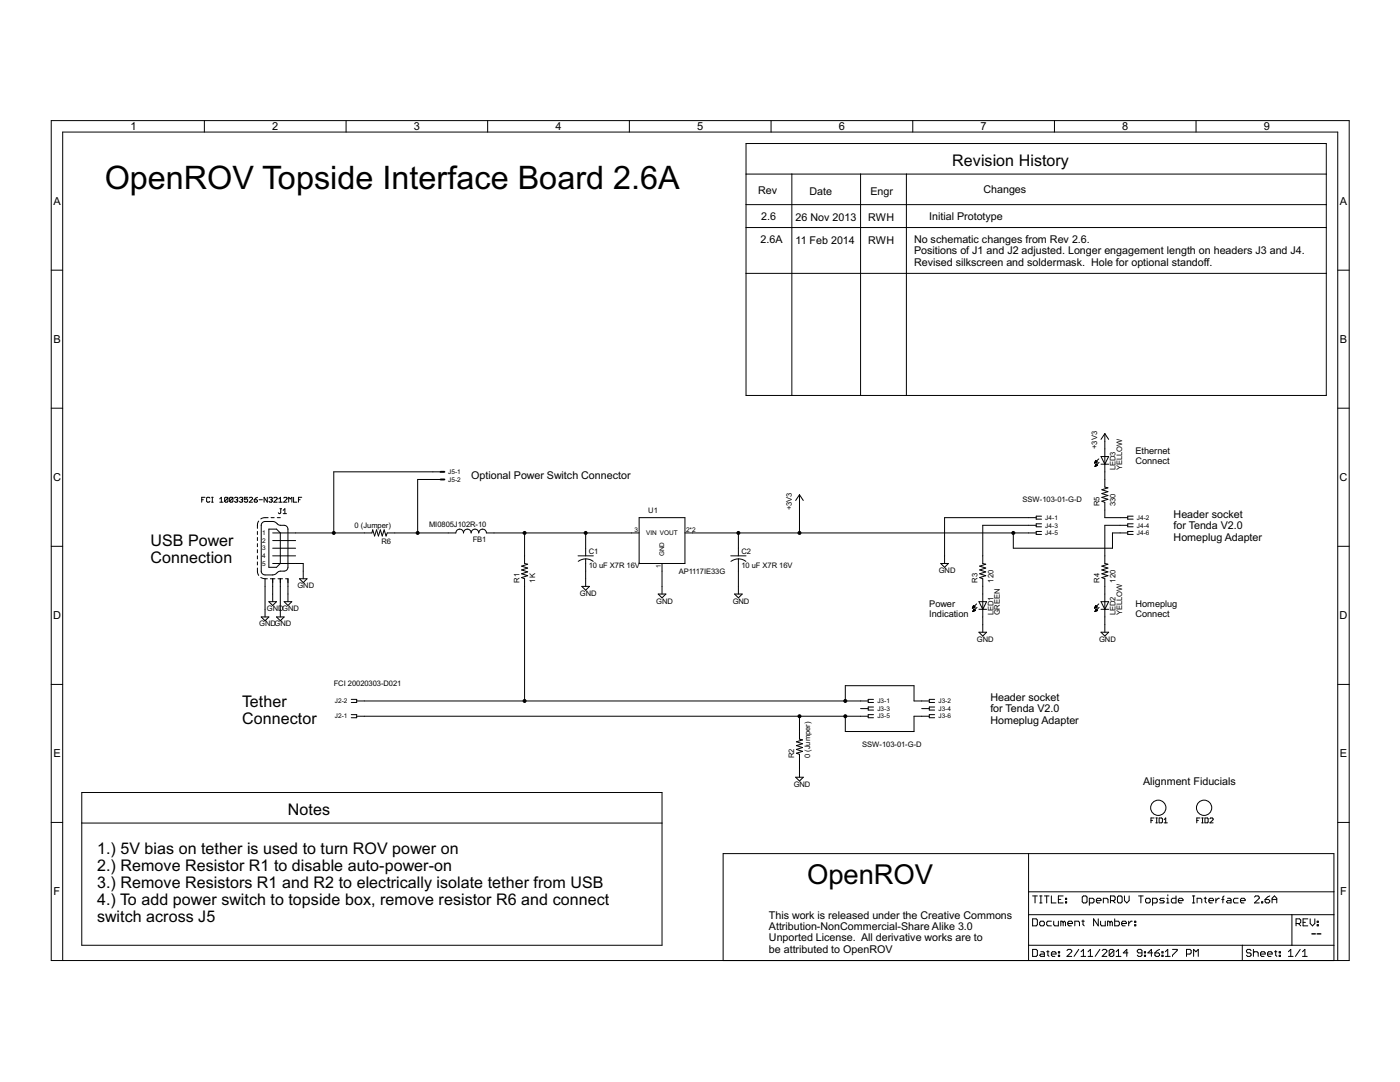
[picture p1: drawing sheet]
<?xml version="1.0" encoding="utf-8"?>
<!DOCTYPE eagle SYSTEM "eagle.dtd">
<eagle version="6.4">
<drawing>
<settings>
<setting alwaysvectorfont="no"/>
<setting verticaltext="up"/>
</settings>
<grid distance="0.1" unitdist="inch" unit="inch" style="lines" multiple="1" display="no" altdistance="0.01" altunitdist="inch" altunit="inch"/>
<schematic xreflabel="%F%N/%S.%C%R" xrefpart="/%S.%C%R">
<libraries>
<library name="OpenROV General Library">
<symbols>
<symbol name="FRAME_B_L">
<frame x1="0" y1="0" x2="431.8" y2="279.4" columns="9" rows="6" layer="94" border-bottom="no"/>
</symbol>
<symbol name="DOCFIELD">
<wire x1="0" y1="0" x2="71.12" y2="0" width="0.1016" layer="94"/>
<wire x1="101.6" y1="15.24" x2="87.63" y2="15.24" width="0.1016" layer="94"/>
<wire x1="0" y1="0" x2="0" y2="5.08" width="0.1016" layer="94"/>
<wire x1="0" y1="5.08" x2="71.12" y2="5.08" width="0.1016" layer="94"/>
<wire x1="0" y1="5.08" x2="0" y2="15.24" width="0.1016" layer="94"/>
<wire x1="101.6" y1="15.24" x2="101.6" y2="5.08" width="0.1016" layer="94"/>
<wire x1="71.12" y1="5.08" x2="71.12" y2="0" width="0.1016" layer="94"/>
<wire x1="71.12" y1="5.08" x2="87.63" y2="5.08" width="0.1016" layer="94"/>
<wire x1="71.12" y1="0" x2="101.6" y2="0" width="0.1016" layer="94"/>
<wire x1="87.63" y1="15.24" x2="87.63" y2="5.08" width="0.1016" layer="94"/>
<wire x1="87.63" y1="15.24" x2="0" y2="15.24" width="0.1016" layer="94"/>
<wire x1="87.63" y1="5.08" x2="101.6" y2="5.08" width="0.1016" layer="94"/>
<wire x1="101.6" y1="5.08" x2="101.6" y2="0" width="0.1016" layer="94"/>
<wire x1="0" y1="15.24" x2="0" y2="22.86" width="0.1016" layer="94"/>
<wire x1="101.6" y1="35.56" x2="0" y2="35.56" width="0.1016" layer="94"/>
<wire x1="101.6" y1="35.56" x2="101.6" y2="22.86" width="0.1016" layer="94"/>
<wire x1="0" y1="22.86" x2="101.6" y2="22.86" width="0.1016" layer="94"/>
<wire x1="0" y1="22.86" x2="0" y2="35.56" width="0.1016" layer="94"/>
<wire x1="101.6" y1="22.86" x2="101.6" y2="15.24" width="0.1016" layer="94"/>
<text x="1.27" y="1.27" size="2.54" layer="94" font="vector">Date:</text>
<text x="12.7" y="1.27" size="2.54" layer="94" font="vector">&gt;LAST_DATE_TIME</text>
<text x="72.39" y="1.27" size="2.54" layer="94" font="vector">Sheet:</text>
<text x="86.36" y="1.27" size="2.54" layer="94" font="vector">&gt;SHEET</text>
<text x="88.9" y="11.43" size="2.54" layer="94" font="vector">REV:</text>
<text x="1.27" y="19.05" size="2.54" layer="94" font="vector">TITLE:</text>
<text x="1.27" y="11.43" size="2.54" layer="94" font="vector">Document Number:</text>
<text x="17.78" y="19.05" size="2.54" layer="94" font="vector">&gt;DRAWING_NAME</text>
<wire x1="0" y1="35.56" x2="-101.6" y2="35.56" width="0.1016" layer="94"/>
<wire x1="0" y1="0" x2="-101.6" y2="0" width="0.1016" layer="94"/>
<wire x1="-101.6" y1="35.56" x2="-101.6" y2="0" width="0.1016" layer="94"/>
<text x="-86.36" y="2.54" size="2.54" layer="94">This work is released under the Creative Commons
Attribution-NonCommercial-Share Alike 3.0
Unported License.  All derivative works are to
be attributed to OpenROV</text>
<text x="-73.66" y="25.4" size="6.4516" layer="94">OpenROV</text>
</symbol>
</symbols>
<devicesets>
<deviceset name="FRAME_B_L" prefix="FRAME" uservalue="yes">
<gates>
<gate name="G$1" symbol="FRAME_B_L" x="0" y="0" addlevel="always"/>
<gate name="G$2" symbol="DOCFIELD" x="325.12" y="0" addlevel="always"/>
</gates>
<devices>
<device name="">
<technologies>
<technology name=""/>
</technologies>
</device>
</devices>
</deviceset>
</devicesets>
</library>
<library name="OpenROV Topside Interface">
<symbols>
<symbol name="FPINV">
<wire x1="-1.778" y1="0.508" x2="0" y2="0.508" width="0.254" layer="94"/>
<wire x1="0" y1="0.508" x2="0" y2="-0.508" width="0.254" layer="94"/>
<wire x1="0" y1="-0.508" x2="-1.778" y2="-0.508" width="0.254" layer="94"/>
<text x="-2.54" y="2.54" size="1.778" layer="96">&gt;VALUE</text>
<text x="-3.048" y="0.762" size="1.524" layer="95" rot="R180">&gt;NAME</text>
<pin name="1" x="2.54" y="0" visible="off" length="short" direction="pas" rot="R180"/>
</symbol>
<symbol name="FPIN">
<wire x1="-1.778" y1="0.508" x2="0" y2="0.508" width="0.254" layer="94"/>
<wire x1="0" y1="0.508" x2="0" y2="-0.508" width="0.254" layer="94"/>
<wire x1="0" y1="-0.508" x2="-1.778" y2="-0.508" width="0.254" layer="94"/>
<text x="-3.048" y="0.762" size="1.524" layer="95" rot="R180">&gt;NAME</text>
<pin name="1" x="2.54" y="0" visible="off" length="short" direction="pas" rot="R180"/>
</symbol>
<symbol name="AP1117">
<wire x1="-7.62" y1="7.62" x2="7.62" y2="7.62" width="0.254" layer="94"/>
<wire x1="7.62" y1="7.62" x2="7.62" y2="-7.62" width="0.254" layer="94"/>
<wire x1="7.62" y1="-7.62" x2="-7.62" y2="-7.62" width="0.254" layer="94"/>
<wire x1="-7.62" y1="-7.62" x2="-7.62" y2="7.62" width="0.254" layer="94"/>
<pin name="VIN" x="-10.16" y="2.54" length="short" direction="in"/>
<pin name="VOUT" x="10.16" y="2.54" length="short" rot="R180"/>
<pin name="GND" x="0" y="-10.16" length="short" direction="pwr" rot="R90"/>
<text x="-4.572" y="9.144" size="1.778" layer="95">&gt;NAME</text>
<text x="5.588" y="-11.176" size="1.778" layer="96">&gt;VALUE</text>
</symbol>
<symbol name="MINI-USB-5_WITH_SHIELD">
<wire x1="-5.08" y1="6.35" x2="-5.08" y2="-6.35" width="0.254" layer="94"/>
<wire x1="-5.08" y1="-6.35" x2="-3.81" y2="-7.62" width="0.254" layer="94" curve="90"/>
<wire x1="-3.81" y1="-7.62" x2="-2.54" y2="-7.62" width="0.254" layer="94"/>
<wire x1="-2.54" y1="-7.62" x2="-1.524" y2="-8.128" width="0.254" layer="94" curve="-53.130102"/>
<wire x1="-1.524" y1="-8.128" x2="0" y2="-8.89" width="0.254" layer="94" curve="53.130102"/>
<wire x1="0" y1="-8.89" x2="2.54" y2="-8.89" width="0.254" layer="94"/>
<wire x1="2.54" y1="-8.89" x2="3.81" y2="-7.62" width="0.254" layer="94" curve="90"/>
<wire x1="3.81" y1="-7.62" x2="3.81" y2="7.62" width="0.254" layer="94"/>
<wire x1="-5.08" y1="6.35" x2="-3.81" y2="7.62" width="0.254" layer="94" curve="-90"/>
<wire x1="-3.81" y1="7.62" x2="-2.54" y2="7.62" width="0.254" layer="94"/>
<wire x1="-2.54" y1="7.62" x2="-1.524" y2="8.128" width="0.254" layer="94" curve="53.130102"/>
<wire x1="-1.524" y1="8.128" x2="0" y2="8.89" width="0.254" layer="94" curve="-53.130102"/>
<wire x1="0" y1="8.89" x2="2.54" y2="8.89" width="0.254" layer="94"/>
<wire x1="2.54" y1="8.89" x2="3.81" y2="7.62" width="0.254" layer="94" curve="-90"/>
<wire x1="-2.54" y1="5.08" x2="-2.54" y2="-5.08" width="0.254" layer="94"/>
<wire x1="-2.54" y1="-5.08" x2="-1.27" y2="-6.35" width="0.254" layer="94"/>
<wire x1="-1.27" y1="-6.35" x2="1.27" y2="-6.35" width="0.254" layer="94"/>
<wire x1="1.27" y1="-6.35" x2="1.27" y2="6.35" width="0.254" layer="94"/>
<wire x1="1.27" y1="6.35" x2="-1.27" y2="6.35" width="0.254" layer="94"/>
<wire x1="-1.27" y1="6.35" x2="-2.54" y2="5.08" width="0.254" layer="94"/>
<text x="-5.08" y="11.43" size="1.778" layer="95" font="vector">&gt;NAME</text>
<text x="7.62" y="-7.62" size="1.778" layer="96" font="vector" rot="R90">&gt;VALUE</text>
<pin name="1" x="-7.62" y="5.08" visible="pin" direction="pas"/>
<pin name="2" x="-7.62" y="2.54" visible="pin" direction="pas"/>
<pin name="3" x="-7.62" y="0" visible="pin" direction="pas"/>
<pin name="4" x="-7.62" y="-2.54" visible="pin" direction="pas"/>
<pin name="5" x="-7.62" y="-5.08" visible="pin" direction="pas"/>
<wire x1="-5.08" y1="-10.16" x2="-2.54" y2="-10.16" width="0.254" layer="94" style="shortdash"/>
<wire x1="-2.54" y1="-10.16" x2="0" y2="-10.16" width="0.254" layer="94" style="shortdash"/>
<wire x1="0" y1="-10.16" x2="2.54" y2="-10.16" width="0.254" layer="94" style="shortdash"/>
<wire x1="-5.08" y1="-11.43" x2="-5.08" y2="-10.16" width="0.1524" layer="94"/>
<wire x1="-2.54" y1="-11.43" x2="-2.54" y2="-10.16" width="0.1524" layer="94"/>
<wire x1="0" y1="-11.43" x2="0" y2="-10.16" width="0.1524" layer="94"/>
<wire x1="2.54" y1="-10.16" x2="5.08" y2="-7.62" width="0.254" layer="94" style="shortdash" curve="90"/>
<wire x1="5.08" y1="-7.62" x2="5.08" y2="7.62" width="0.254" layer="94" style="shortdash"/>
<wire x1="5.08" y1="7.62" x2="2.54" y2="10.16" width="0.254" layer="94" style="shortdash" curve="90"/>
<wire x1="2.54" y1="10.16" x2="-2.54" y2="10.16" width="0.254" layer="94" style="shortdash"/>
<pin name="S1" x="-5.08" y="-12.7" visible="off" length="short" direction="pas" rot="R90"/>
<pin name="S2" x="-2.54" y="-12.7" visible="off" length="short" direction="pas" rot="R90"/>
<pin name="S3" x="0" y="-12.7" visible="off" length="short" direction="pas" rot="R90"/>
<pin name="S4" x="2.54" y="-12.7" visible="off" length="short" direction="pas" rot="R90"/>
</symbol>
</symbols>
<devicesets>
<deviceset name="FCI_TERMINAL_BLOCK_2PL" prefix="J" uservalue="yes">
<gates>
<gate name="-1" symbol="FPINV" x="0" y="5.08" addlevel="always"/>
<gate name="-2" symbol="FPIN" x="0" y="-5.08" addlevel="always"/>
</gates>
<devices>
<device name="" package="FCI_09-381_2PL">
<connects>
<connect gate="-1" pin="1" pad="1A 1B"/>
<connect gate="-2" pin="1" pad="2A 2B"/>
</connects>
<technologies>
<technology name=""/>
</technologies>
</device>
</devices>
</deviceset>
<deviceset name="AP1117" prefix="U" uservalue="yes">
<gates>
<gate name="G$1" symbol="AP1117" x="0" y="0"/>
</gates>
<devices>
<device name="SOT223" package="SOT223">
<connects>
<connect gate="G$1" pin="GND" pad="1"/>
<connect gate="G$1" pin="VIN" pad="3"/>
<connect gate="G$1" pin="VOUT" pad="2 4"/>
</connects>
<technologies>
<technology name=""/>
</technologies>
</device>
</devices>
</deviceset>
<deviceset name="HDR_SOCKET_2X3" prefix="J" uservalue="yes">
<gates>
<gate name="-1" symbol="FPINV" x="-10.16" y="2.54" addlevel="always"/>
<gate name="-2" symbol="FPIN" x="10.16" y="2.54" addlevel="always"/>
<gate name="-3" symbol="FPIN" x="-10.16" y="0" addlevel="always"/>
<gate name="-4" symbol="FPIN" x="10.16" y="0" addlevel="always"/>
<gate name="-5" symbol="FPIN" x="-10.16" y="-2.54" addlevel="always"/>
<gate name="-6" symbol="FPIN" x="10.16" y="-2.54" addlevel="always"/>
</gates>
<devices>
<device name="" package="SSW-103-02-S-D">
<connects>
<connect gate="-1" pin="1" pad="1"/>
<connect gate="-2" pin="1" pad="2"/>
<connect gate="-3" pin="1" pad="3"/>
<connect gate="-4" pin="1" pad="4"/>
<connect gate="-5" pin="1" pad="5"/>
<connect gate="-6" pin="1" pad="6"/>
</connects>
<technologies>
<technology name="">
<attribute name="MF" value="" constant="no"/>
<attribute name="MPN" value="SSW-103-02-S-D" constant="no"/>
<attribute name="OC_FARNELL" value="unknown" constant="no"/>
<attribute name="OC_NEWARK" value="11P9365" constant="no"/>
</technology>
</technologies>
</device>
</devices>
</deviceset>
<deviceset name="USB_MINI-B" prefix="J" uservalue="yes">
<gates>
<gate name="G$1" symbol="MINI-USB-5_WITH_SHIELD" x="0" y="0"/>
</gates>
<devices>
<device name="SURFACE_MOUNT" package="USB_MINI-B_SM">
<connects>
<connect gate="G$1" pin="1" pad="1"/>
<connect gate="G$1" pin="2" pad="2"/>
<connect gate="G$1" pin="3" pad="3"/>
<connect gate="G$1" pin="4" pad="4"/>
<connect gate="G$1" pin="5" pad="5"/>
<connect gate="G$1" pin="S1" pad="M1"/>
<connect gate="G$1" pin="S2" pad="M2"/>
<connect gate="G$1" pin="S3" pad="M3"/>
<connect gate="G$1" pin="S4" pad="M4"/>
</connects>
<technologies>
<technology name="">
<attribute name="MF" value="" constant="no"/>
<attribute name="MPN" value="" constant="no"/>
<attribute name="OC_FARNELL" value="unknown" constant="no"/>
<attribute name="OC_NEWARK" value="unknown" constant="no"/>
</technology>
</technologies>
</device>
</devices>
</deviceset>
</devicesets>
</library>
<library name="Walts_Generic_Parts">
<symbols>
<symbol name="CAP">
<wire x1="-2.54" y1="0" x2="2.54" y2="0" width="0.254" layer="94"/>
<wire x1="0" y1="-1.016" x2="0" y2="-2.54" width="0.1524" layer="94"/>
<wire x1="0" y1="-1" x2="2.4892" y2="-1.8542" width="0.254" layer="94" curve="-37.878202"/>
<wire x1="-2.4668" y1="-1.8504" x2="0" y2="-1.0161" width="0.254" layer="94" curve="-37.373024"/>
<text x="1.016" y="0.635" size="1.778" layer="95">&gt;NAME</text>
<text x="1.016" y="-4.191" size="1.778" layer="96">&gt;VALUE</text>
<pin name="1" x="0" y="2.54" visible="off" length="short" direction="pas" swaplevel="1" rot="R270"/>
<pin name="2" x="0" y="-5.08" visible="off" length="short" direction="pas" swaplevel="1" rot="R90"/>
</symbol>
<symbol name="INDUCTOR">
<wire x1="0" y1="5.08" x2="1.27" y2="3.81" width="0.254" layer="94" curve="-90"/>
<wire x1="0" y1="2.54" x2="1.27" y2="3.81" width="0.254" layer="94" curve="90"/>
<wire x1="0" y1="2.54" x2="1.27" y2="1.27" width="0.254" layer="94" curve="-90"/>
<wire x1="0" y1="0" x2="1.27" y2="1.27" width="0.254" layer="94" curve="90"/>
<wire x1="0" y1="0" x2="1.27" y2="-1.27" width="0.254" layer="94" curve="-90"/>
<wire x1="0" y1="-2.54" x2="1.27" y2="-1.27" width="0.254" layer="94" curve="90"/>
<wire x1="0" y1="-2.54" x2="1.27" y2="-3.81" width="0.254" layer="94" curve="-90"/>
<wire x1="0" y1="-5.08" x2="1.27" y2="-3.81" width="0.254" layer="94" curve="90"/>
<text x="-1.27" y="-5.08" size="1.778" layer="95" rot="R90">&gt;NAME</text>
<text x="3.81" y="-5.08" size="1.778" layer="96" rot="R90">&gt;VALUE</text>
<pin name="2" x="0" y="-7.62" visible="off" length="short" direction="pas" swaplevel="1" rot="R90"/>
<pin name="1" x="0" y="7.62" visible="off" length="short" direction="pas" swaplevel="1" rot="R270"/>
</symbol>
<symbol name="RESISTOR">
<wire x1="-2.54" y1="0" x2="-2.159" y2="1.016" width="0.2032" layer="94"/>
<wire x1="-2.159" y1="1.016" x2="-1.524" y2="-1.016" width="0.2032" layer="94"/>
<wire x1="-1.524" y1="-1.016" x2="-0.889" y2="1.016" width="0.2032" layer="94"/>
<wire x1="-0.889" y1="1.016" x2="-0.254" y2="-1.016" width="0.2032" layer="94"/>
<wire x1="-0.254" y1="-1.016" x2="0.381" y2="1.016" width="0.2032" layer="94"/>
<wire x1="0.381" y1="1.016" x2="1.016" y2="-1.016" width="0.2032" layer="94"/>
<wire x1="1.016" y1="-1.016" x2="1.651" y2="1.016" width="0.2032" layer="94"/>
<wire x1="1.651" y1="1.016" x2="2.286" y2="-1.016" width="0.2032" layer="94"/>
<wire x1="2.286" y1="-1.016" x2="2.54" y2="0" width="0.2032" layer="94"/>
<text x="-3.81" y="1.7526" size="1.778" layer="95">&gt;NAME</text>
<text x="-3.81" y="-3.556" size="1.778" layer="96">&gt;VALUE</text>
<pin name="2" x="5.08" y="0" visible="off" length="short" direction="pas" swaplevel="1" rot="R180"/>
<pin name="1" x="-5.08" y="0" visible="off" length="short" direction="pas" swaplevel="1"/>
</symbol>
<symbol name="LED">
<wire x1="1.27" y1="0" x2="0" y2="-2.54" width="0.254" layer="94"/>
<wire x1="0" y1="-2.54" x2="-1.27" y2="0" width="0.254" layer="94"/>
<wire x1="1.27" y1="-2.54" x2="0" y2="-2.54" width="0.254" layer="94"/>
<wire x1="0" y1="-2.54" x2="-1.27" y2="-2.54" width="0.254" layer="94"/>
<wire x1="1.27" y1="0" x2="0" y2="0" width="0.254" layer="94"/>
<wire x1="0" y1="0" x2="-1.27" y2="0" width="0.254" layer="94"/>
<wire x1="0" y1="0" x2="0" y2="-2.54" width="0.1524" layer="94"/>
<wire x1="-2.032" y1="-0.762" x2="-3.429" y2="-2.159" width="0.1524" layer="94"/>
<wire x1="-1.905" y1="-1.905" x2="-3.302" y2="-3.302" width="0.1524" layer="94"/>
<pin name="A" x="0" y="2.54" visible="off" length="short" direction="pas" rot="R270"/>
<pin name="C" x="0" y="-5.08" visible="off" length="short" direction="pas" rot="R90"/>
<text x="3.556" y="-4.572" size="1.778" layer="95" rot="R90">&gt;NAME</text>
<text x="5.715" y="-4.572" size="1.778" layer="96" rot="R90">&gt;VALUE</text>
<polygon width="0.1524" layer="94">
<vertex x="-3.429" y="-2.159"/>
<vertex x="-3.048" y="-1.27"/>
<vertex x="-2.54" y="-1.778"/>
</polygon>
<polygon width="0.1524" layer="94">
<vertex x="-3.302" y="-3.302"/>
<vertex x="-2.921" y="-2.413"/>
<vertex x="-2.413" y="-2.921"/>
</polygon>
</symbol>
</symbols>
<devicesets>
<deviceset name="CAP" prefix="C" uservalue="yes">
<gates>
<gate name="G$1" symbol="CAP" x="0" y="0"/>
</gates>
<devices>
<device name="0603" package="R0603">
<connects>
<connect gate="G$1" pin="1" pad="1"/>
<connect gate="G$1" pin="2" pad="2"/>
</connects>
<technologies>
<technology name=""/>
</technologies>
</device>
<device name="0805" package="R0805">
<connects>
<connect gate="G$1" pin="1" pad="1"/>
<connect gate="G$1" pin="2" pad="2"/>
</connects>
<technologies>
<technology name=""/>
</technologies>
</device>
<device name="1206" package="R1206">
<connects>
<connect gate="G$1" pin="1" pad="1"/>
<connect gate="G$1" pin="2" pad="2"/>
</connects>
<technologies>
<technology name=""/>
</technologies>
</device>
</devices>
</deviceset>
<deviceset name="FERRITE" prefix="FB" uservalue="yes">
<gates>
<gate name="G$1" symbol="INDUCTOR" x="55.88" y="-15.24"/>
</gates>
<devices>
<device name="SIZE_0805" package="R0805">
<connects>
<connect gate="G$1" pin="1" pad="1"/>
<connect gate="G$1" pin="2" pad="2"/>
</connects>
<technologies>
<technology name=""/>
</technologies>
</device>
<device name="SIZE_1206" package="R1206">
<connects>
<connect gate="G$1" pin="1" pad="1"/>
<connect gate="G$1" pin="2" pad="2"/>
</connects>
<technologies>
<technology name=""/>
</technologies>
</device>
</devices>
</deviceset>
<deviceset name="RESISTOR" prefix="R" uservalue="yes">
<gates>
<gate name="G$1" symbol="RESISTOR" x="0" y="0"/>
</gates>
<devices>
<device name="-0603" package="R0603">
<connects>
<connect gate="G$1" pin="1" pad="1"/>
<connect gate="G$1" pin="2" pad="2"/>
</connects>
<technologies>
<technology name=""/>
</technologies>
</device>
<device name="-0805" package="R0805">
<connects>
<connect gate="G$1" pin="1" pad="1"/>
<connect gate="G$1" pin="2" pad="2"/>
</connects>
<technologies>
<technology name=""/>
</technologies>
</device>
<device name="-1210" package="R1210">
<connects>
<connect gate="G$1" pin="1" pad="1"/>
<connect gate="G$1" pin="2" pad="2"/>
</connects>
<technologies>
<technology name=""/>
</technologies>
</device>
<device name="-1206" package="R1206">
<connects>
<connect gate="G$1" pin="1" pad="1"/>
<connect gate="G$1" pin="2" pad="2"/>
</connects>
<technologies>
<technology name=""/>
</technologies>
</device>
<device name="-1812" package="R1812">
<connects>
<connect gate="G$1" pin="1" pad="1"/>
<connect gate="G$1" pin="2" pad="2"/>
</connects>
<technologies>
<technology name=""/>
</technologies>
</device>
<device name="-2010" package="R2010">
<connects>
<connect gate="G$1" pin="1" pad="1"/>
<connect gate="G$1" pin="2" pad="2"/>
</connects>
<technologies>
<technology name=""/>
</technologies>
</device>
</devices>
</deviceset>
<deviceset name="LED" prefix="LED" uservalue="yes">
<gates>
<gate name="G$1" symbol="LED" x="0" y="0"/>
</gates>
<devices>
<device name="-0603" package="LED_CHIPLED_0603">
<connects>
<connect gate="G$1" pin="A" pad="A"/>
<connect gate="G$1" pin="C" pad="C"/>
</connects>
<technologies>
<technology name=""/>
</technologies>
</device>
<device name="-0805_BOTTOM_MT" package="LED_0805_BOTTOM_MT(OSRAM)">
<connects>
<connect gate="G$1" pin="A" pad="A"/>
<connect gate="G$1" pin="C" pad="C"/>
</connects>
<technologies>
<technology name=""/>
</technologies>
</device>
</devices>
</deviceset>
</devicesets>
</library>
<library name="Walts Supply Symbols">
<symbols>
<symbol name="GND">
<wire x1="-1.27" y1="0" x2="1.27" y2="0" width="0.254" layer="94"/>
<wire x1="1.27" y1="0" x2="0" y2="-1.27" width="0.254" layer="94"/>
<wire x1="0" y1="-1.27" x2="-1.27" y2="0" width="0.254" layer="94"/>
<text x="-1.905" y="-3.175" size="1.778" layer="96">&gt;VALUE</text>
<pin name="GND" x="0" y="2.54" visible="off" length="short" direction="sup" rot="R270"/>
</symbol>
<symbol name="+3V3">
<wire x1="1.27" y1="-1.905" x2="0" y2="0" width="0.254" layer="94"/>
<wire x1="0" y1="0" x2="-1.27" y2="-1.905" width="0.254" layer="94"/>
<text x="-2.54" y="-5.08" size="1.778" layer="96" rot="R90">&gt;VALUE</text>
<pin name="+3V3" x="0" y="-2.54" visible="off" length="short" direction="sup" rot="R90"/>
</symbol>
</symbols>
<devicesets>
<deviceset name="GND" prefix="SUPPLY">
<gates>
<gate name="GND" symbol="GND" x="0" y="0"/>
</gates>
<devices>
<device name="">
<technologies>
<technology name=""/>
</technologies>
</device>
</devices>
</deviceset>
<deviceset name="+3V3" prefix="+3V3">
<gates>
<gate name="G$1" symbol="+3V3" x="0" y="0"/>
</gates>
<devices>
<device name="">
<technologies>
<technology name=""/>
</technologies>
</device>
</devices>
</deviceset>
</devicesets>
</library>
<library name="Walts Test Points and Pads">
<symbols>
<symbol name="FIDUCIAL">
<circle x="0" y="0" radius="2.54" width="0.254" layer="94"/>
<text x="-2.54" y="-5.08" size="1.778" layer="95" font="vector" ratio="10">&gt;NAME</text>
</symbol>
</symbols>
<devicesets>
<deviceset name="FIDUCIAL_1" prefix="FID">
<gates>
<gate name="G$1" symbol="FIDUCIAL" x="0" y="0"/>
</gates>
<devices>
<device name="" package="FIDUCIAL_1">
<technologies>
<technology name=""/>
</technologies>
</device>
</devices>
</deviceset>
</devicesets>
</library>
<library name="Walts Generic Connectors">
<symbols>
<symbol name="MV">
<wire x1="1.27" y1="0" x2="0" y2="0" width="0.6096" layer="94"/>
<text x="2.54" y="-0.762" size="1.524" layer="95">&gt;NAME</text>
<text x="-0.762" y="1.397" size="1.778" layer="96">&gt;VALUE</text>
<pin name="S" x="-2.54" y="0" visible="off" length="short" direction="pas"/>
</symbol>
<symbol name="M">
<wire x1="1.27" y1="0" x2="0" y2="0" width="0.6096" layer="94"/>
<text x="2.54" y="-0.762" size="1.524" layer="95">&gt;NAME</text>
<pin name="S" x="-2.54" y="0" visible="off" length="short" direction="pas"/>
</symbol>
</symbols>
<devicesets>
<deviceset name="HDR_1X2X0.100" prefix="J" uservalue="yes">
<gates>
<gate name="-1" symbol="MV" x="0" y="0" addlevel="always" swaplevel="1"/>
<gate name="-2" symbol="M" x="0" y="-2.54" addlevel="always" swaplevel="1"/>
</gates>
<devices>
<device name="" package="22-23-2021">
<connects>
<connect gate="-1" pin="S" pad="1"/>
<connect gate="-2" pin="S" pad="2"/>
</connects>
<technologies>
<technology name="">
<attribute name="MF" value="MOLEX" constant="no"/>
<attribute name="MPN" value="22-23-2021" constant="no"/>
<attribute name="OC_FARNELL" value="1462926" constant="no"/>
<attribute name="OC_NEWARK" value="25C3832" constant="no"/>
</technology>
</technologies>
</device>
<device name="-ALT_SILK" package="22-23-2021_ALT_SILK">
<connects>
<connect gate="-1" pin="S" pad="1"/>
<connect gate="-2" pin="S" pad="2"/>
</connects>
<technologies>
<technology name=""/>
</technologies>
</device>
</devices>
</deviceset>
</devicesets>
</library>
</libraries>
<attributes>
</attributes>
<variantdefs>
</variantdefs>
<classes>
<class number="0" name="default" width="0" drill="0">
</class>
</classes>
<parts>
<part name="FRAME1" library="OpenROV General Library" deviceset="FRAME_B_L" device=""/>
<part name="J2" library="OpenROV Topside Interface" deviceset="FCI_TERMINAL_BLOCK_2PL" device="" value="FCI 20020303-D021"/>
<part name="U1" library="OpenROV Topside Interface" deviceset="AP1117" device="SOT223" value="AP1117IE33G"/>
<part name="J3" library="OpenROV Topside Interface" deviceset="HDR_SOCKET_2X3" device="" value="SSW-103-01-G-D"/>
<part name="J4" library="OpenROV Topside Interface" deviceset="HDR_SOCKET_2X3" device="" value="SSW-103-01-G-D"/>
<part name="C1" library="Walts_Generic_Parts" deviceset="CAP" device="1206" value="10 uF X7R 16V"/>
<part name="C2" library="Walts_Generic_Parts" deviceset="CAP" device="1206" value="10 uF X7R 16V"/>
<part name="FB1" library="Walts_Generic_Parts" deviceset="FERRITE" device="SIZE_0805" value="MI0805J102R-10"/>
<part name="R1" library="Walts_Generic_Parts" deviceset="RESISTOR" device="-0805" value="1K"/>
<part name="R2" library="Walts_Generic_Parts" deviceset="RESISTOR" device="-0805" value="0 (Jumper)"/>
<part name="SUPPLY1" library="Walts Supply Symbols" deviceset="GND" device=""/>
<part name="SUPPLY2" library="Walts Supply Symbols" deviceset="GND" device=""/>
<part name="SUPPLY3" library="Walts Supply Symbols" deviceset="GND" device=""/>
<part name="SUPPLY4" library="Walts Supply Symbols" deviceset="GND" device=""/>
<part name="SUPPLY5" library="Walts Supply Symbols" deviceset="GND" device=""/>
<part name="SUPPLY6" library="Walts Supply Symbols" deviceset="GND" device=""/>
<part name="SUPPLY7" library="Walts Supply Symbols" deviceset="GND" device=""/>
<part name="SUPPLY8" library="Walts Supply Symbols" deviceset="GND" device=""/>
<part name="SUPPLY9" library="Walts Supply Symbols" deviceset="GND" device=""/>
<part name="SUPPLY10" library="Walts Supply Symbols" deviceset="GND" device=""/>
<part name="SUPPLY11" library="Walts Supply Symbols" deviceset="GND" device=""/>
<part name="SUPPLY12" library="Walts Supply Symbols" deviceset="GND" device=""/>
<part name="+3V1" library="Walts Supply Symbols" deviceset="+3V3" device=""/>
<part name="+3V2" library="Walts Supply Symbols" deviceset="+3V3" device=""/>
<part name="R3" library="Walts_Generic_Parts" deviceset="RESISTOR" device="-0805" value="120"/>
<part name="R4" library="Walts_Generic_Parts" deviceset="RESISTOR" device="-0805" value="120"/>
<part name="R5" library="Walts_Generic_Parts" deviceset="RESISTOR" device="-0805" value="330"/>
<part name="LED1" library="Walts_Generic_Parts" deviceset="LED" device="-0805_BOTTOM_MT" value="GREEN"/>
<part name="LED2" library="Walts_Generic_Parts" deviceset="LED" device="-0805_BOTTOM_MT" value="YELLOW"/>
<part name="LED3" library="Walts_Generic_Parts" deviceset="LED" device="-0805_BOTTOM_MT" value="YELLOW"/>
<part name="FID1" library="Walts Test Points and Pads" deviceset="FIDUCIAL_1" device=""/>
<part name="FID2" library="Walts Test Points and Pads" deviceset="FIDUCIAL_1" device=""/>
<part name="J1" library="OpenROV Topside Interface" deviceset="USB_MINI-B" device="SURFACE_MOUNT" value="FCI 10033526-N3212MLF"/>
<part name="R6" library="Walts_Generic_Parts" deviceset="RESISTOR" device="-0805" value="0 (Jumper)"/>
<part name="J5" library="Walts Generic Connectors" deviceset="HDR_1X2X0.100" device="-ALT_SILK"/>
</parts>
<sheets>
<sheet>
<plain>
<wire x1="231.14" y1="271.78" x2="424.18" y2="271.78" width="0.1524" layer="97"/>
<wire x1="424.18" y1="271.78" x2="424.18" y2="261.62" width="0.1524" layer="97"/>
<wire x1="424.18" y1="261.62" x2="424.18" y2="251.46" width="0.1524" layer="97"/>
<wire x1="424.18" y1="251.46" x2="424.18" y2="243.84" width="0.1524" layer="97"/>
<wire x1="424.18" y1="243.84" x2="424.18" y2="228.6" width="0.1524" layer="97"/>
<wire x1="424.18" y1="228.6" x2="424.18" y2="187.96" width="0.1524" layer="97"/>
<wire x1="231.14" y1="187.96" x2="231.14" y2="228.6" width="0.1524" layer="97"/>
<wire x1="231.14" y1="228.6" x2="231.14" y2="243.84" width="0.1524" layer="97"/>
<wire x1="231.14" y1="243.84" x2="231.14" y2="251.46" width="0.1524" layer="97"/>
<wire x1="231.14" y1="251.46" x2="231.14" y2="261.62" width="0.1524" layer="97"/>
<wire x1="231.14" y1="261.62" x2="231.14" y2="271.78" width="0.1524" layer="97"/>
<wire x1="231.14" y1="261.62" x2="246.38" y2="261.62" width="0.1524" layer="97"/>
<wire x1="246.38" y1="261.62" x2="269.24" y2="261.62" width="0.1524" layer="97"/>
<wire x1="269.24" y1="261.62" x2="284.48" y2="261.62" width="0.1524" layer="97"/>
<wire x1="284.48" y1="261.62" x2="424.18" y2="261.62" width="0.1524" layer="97"/>
<wire x1="231.14" y1="251.46" x2="424.18" y2="251.46" width="0.1524" layer="97"/>
<wire x1="246.38" y1="261.62" x2="246.38" y2="187.96" width="0.1524" layer="97"/>
<wire x1="269.24" y1="261.62" x2="269.24" y2="187.96" width="0.1524" layer="97"/>
<text x="299.72" y="264.16" size="3.81" layer="97">Revision History</text>
<text x="235.204" y="255.016" size="2.54" layer="97">Rev</text>
<text x="252.222" y="254.508" size="2.54" layer="97">Date</text>
<text x="310.134" y="255.27" size="2.54" layer="97">Changes</text>
<text x="236.22" y="246.38" size="2.54" layer="97">2.6</text>
<text x="247.65" y="246.126" size="2.54" layer="97">26 Nov 2013</text>
<text x="292.1" y="246.38" size="2.54" layer="97">Initial Prototype</text>
<wire x1="231.14" y1="243.84" x2="424.18" y2="243.84" width="0.1524" layer="97"/>
<wire x1="284.48" y1="261.62" x2="284.48" y2="187.96" width="0.1524" layer="97"/>
<text x="272.542" y="254.508" size="2.54" layer="97">Engr</text>
<text x="271.78" y="246.126" size="2.54" layer="97">RWH</text>
<wire x1="231.14" y1="187.96" x2="246.38" y2="187.96" width="0.1524" layer="97"/>
<wire x1="246.38" y1="187.96" x2="269.24" y2="187.96" width="0.1524" layer="97"/>
<wire x1="269.24" y1="187.96" x2="284.48" y2="187.96" width="0.1524" layer="97"/>
<wire x1="284.48" y1="187.96" x2="424.18" y2="187.96" width="0.1524" layer="97"/>
<text x="17.78" y="256.54" size="7.62" layer="97">OpenROV Topside Interface Board 2.6A</text>
<text x="63.5" y="78.74" size="3.81" layer="97">Tether
Connector</text>
<text x="33.02" y="132.08" size="3.81" layer="97">USB Power
Connection</text>
<text x="312.42" y="78.74" size="2.54" layer="97">Header socket
for Tenda V2.0
Homeplug Adapter</text>
<text x="373.38" y="139.7" size="2.54" layer="97">Header socket
for Tenda V2.0
Homeplug Adapter</text>
<text x="292.1" y="114.3" size="2.1844" layer="97">Power
Indication</text>
<text x="360.68" y="114.3" size="2.1844" layer="97">Homeplug
Connect</text>
<text x="360.68" y="165.1" size="2.1844" layer="97">Ethernet
Connect</text>
<wire x1="10.16" y1="55.88" x2="203.2" y2="55.88" width="0.1524" layer="97"/>
<wire x1="203.2" y1="55.88" x2="203.2" y2="45.72" width="0.1524" layer="97"/>
<wire x1="203.2" y1="45.72" x2="203.2" y2="5.08" width="0.1524" layer="97"/>
<wire x1="10.16" y1="5.08" x2="10.16" y2="45.72" width="0.1524" layer="97"/>
<wire x1="10.16" y1="45.72" x2="10.16" y2="55.88" width="0.1524" layer="97"/>
<wire x1="10.16" y1="45.72" x2="203.2" y2="45.72" width="0.1524" layer="97"/>
<text x="78.74" y="48.26" size="3.81" layer="97">Notes</text>
<wire x1="10.16" y1="5.08" x2="203.2" y2="5.08" width="0.1524" layer="97"/>
<text x="15.24" y="12.7" size="3.81" layer="97">1.) 5V bias on tether is used to turn ROV power on
2.) Remove Resistor R1 to disable auto-power-on
3.) Remove Resistors R1 and R2 to electrically isolate tether from USB
4.) To add power switch to topside box, remove resistor R6 and connect
switch across J5</text>
<text x="363.22" y="58.42" size="2.54" layer="97">Alignment Fiducials</text>
<text x="139.7" y="160.02" size="2.54" layer="97">Optional Power Switch Connector</text>
<text x="419.1" y="7.62" size="3.81" layer="97">--</text>
<text x="235.966" y="238.76" size="2.54" layer="97">2.6A</text>
<text x="247.65" y="238.506" size="2.54" layer="97">11 Feb 2014</text>
<text x="271.78" y="238.506" size="2.54" layer="97">RWH</text>
<text x="287.02" y="231.14" size="2.54" layer="97">No schematic changes from Rev 2.6.
Positions of J1 and J2 adjusted. Longer engagement length on headers J3 and J4.
Revised silkscreen and soldermask.  Hole for optional standoff.</text>
<wire x1="231.14" y1="228.6" x2="424.18" y2="228.6" width="0.1524" layer="97"/>
</plain>
<instances>
<instance part="FRAME1" gate="G$1" x="0" y="0"/>
<instance part="FRAME1" gate="G$2" x="325.12" y="0"/>
<instance part="J2" gate="-1" x="101.6" y="81.28" smashed="yes">
<attribute name="VALUE" x="93.98" y="91.44" size="1.778" layer="96"/>
<attribute name="NAME" x="98.552" y="82.042" size="1.524" layer="95" rot="R180"/>
</instance>
<instance part="J2" gate="-2" x="101.6" y="86.36"/>
<instance part="U1" gate="G$1" x="203.2" y="139.7"/>
<instance part="J3" gate="-1" x="271.78" y="86.36" smashed="yes" rot="MR0">
<attribute name="VALUE" x="289.56" y="71.12" size="1.778" layer="96" rot="MR0"/>
<attribute name="NAME" x="274.828" y="87.122" size="1.524" layer="95" rot="MR180"/>
</instance>
<instance part="J3" gate="-2" x="292.1" y="86.36" rot="MR0"/>
<instance part="J3" gate="-3" x="271.78" y="83.82" rot="MR0"/>
<instance part="J3" gate="-4" x="292.1" y="83.82" rot="MR0"/>
<instance part="J3" gate="-5" x="271.78" y="81.28" rot="MR0"/>
<instance part="J3" gate="-6" x="292.1" y="81.28" rot="MR0"/>
<instance part="J4" gate="-1" x="327.66" y="147.32" smashed="yes" rot="MR0">
<attribute name="VALUE" x="342.9" y="152.4" size="1.778" layer="96" rot="MR0"/>
<attribute name="NAME" x="330.708" y="148.082" size="1.524" layer="95" rot="MR180"/>
</instance>
<instance part="J4" gate="-2" x="358.14" y="147.32" rot="MR0"/>
<instance part="J4" gate="-3" x="327.66" y="144.78" rot="MR0"/>
<instance part="J4" gate="-4" x="358.14" y="144.78" rot="MR0"/>
<instance part="J4" gate="-5" x="327.66" y="142.24" rot="MR0"/>
<instance part="J4" gate="-6" x="358.14" y="142.24" rot="MR0"/>
<instance part="C1" gate="G$1" x="177.8" y="134.62"/>
<instance part="C2" gate="G$1" x="228.6" y="134.62"/>
<instance part="FB1" gate="G$1" x="139.7" y="142.24" rot="R90"/>
<instance part="R1" gate="G$1" x="157.48" y="129.54" rot="R90"/>
<instance part="R2" gate="G$1" x="248.92" y="71.12" rot="R90"/>
<instance part="SUPPLY1" gate="GND" x="203.2" y="121.92"/>
<instance part="SUPPLY2" gate="GND" x="177.8" y="124.46"/>
<instance part="SUPPLY3" gate="GND" x="228.6" y="121.92"/>
<instance part="SUPPLY4" gate="GND" x="309.88" y="109.22"/>
<instance part="SUPPLY5" gate="GND" x="350.52" y="109.22"/>
<instance part="SUPPLY6" gate="GND" x="248.92" y="60.96"/>
<instance part="SUPPLY7" gate="GND" x="71.12" y="114.3"/>
<instance part="SUPPLY8" gate="GND" x="73.66" y="119.38"/>
<instance part="SUPPLY9" gate="GND" x="76.2" y="114.3"/>
<instance part="SUPPLY10" gate="GND" x="78.74" y="119.38"/>
<instance part="SUPPLY11" gate="GND" x="83.82" y="127"/>
<instance part="SUPPLY12" gate="GND" x="297.18" y="132.08"/>
<instance part="+3V1" gate="G$1" x="248.92" y="154.94"/>
<instance part="+3V2" gate="G$1" x="350.52" y="175.26"/>
<instance part="R3" gate="G$1" x="309.88" y="129.54" rot="R90"/>
<instance part="R4" gate="G$1" x="350.52" y="129.54" rot="R90"/>
<instance part="R5" gate="G$1" x="350.52" y="154.94" rot="R90"/>
<instance part="LED1" gate="G$1" x="309.88" y="119.38"/>
<instance part="LED2" gate="G$1" x="350.52" y="119.38"/>
<instance part="LED3" gate="G$1" x="350.52" y="167.64"/>
<instance part="FID1" gate="G$1" x="368.3" y="50.8"/>
<instance part="FID2" gate="G$1" x="383.54" y="50.8"/>
<instance part="J1" gate="G$1" x="73.66" y="137.16" smashed="yes" rot="MR0">
<attribute name="NAME" x="78.74" y="148.59" size="1.778" layer="95" font="vector" rot="MR0"/>
<attribute name="VALUE" x="83.82" y="152.4" size="1.778" layer="96" font="vector" rot="MR0"/>
</instance>
<instance part="R6" gate="G$1" x="109.22" y="142.24" rot="R180"/>
<instance part="J5" gate="-1" x="129.54" y="162.56"/>
<instance part="J5" gate="-2" x="129.54" y="160.02"/>
</instances>
<busses>
</busses>
<nets>
<net name="N$1" class="0">
<segment>
<pinref part="J3" gate="-5" pin="1"/>
<pinref part="R2" gate="G$1" pin="2"/>
<wire x1="248.92" y1="81.28" x2="264.16" y2="81.28" width="0.1524" layer="91"/>
<wire x1="264.16" y1="81.28" x2="269.24" y2="81.28" width="0.1524" layer="91"/>
<wire x1="248.92" y1="76.2" x2="248.92" y2="81.28" width="0.1524" layer="91"/>
<pinref part="J3" gate="-6" pin="1"/>
<wire x1="289.56" y1="81.28" x2="287.02" y2="81.28" width="0.1524" layer="91"/>
<wire x1="287.02" y1="81.28" x2="287.02" y2="76.2" width="0.1524" layer="91"/>
<wire x1="287.02" y1="76.2" x2="264.16" y2="76.2" width="0.1524" layer="91"/>
<wire x1="264.16" y1="76.2" x2="264.16" y2="81.28" width="0.1524" layer="91"/>
<junction x="264.16" y="81.28"/>
<pinref part="J2" gate="-1" pin="1"/>
<wire x1="248.92" y1="81.28" x2="104.14" y2="81.28" width="0.1524" layer="91"/>
<junction x="248.92" y="81.28"/>
</segment>
</net>
<net name="N$2" class="0">
<segment>
<pinref part="J3" gate="-1" pin="1"/>
<pinref part="J3" gate="-2" pin="1"/>
<wire x1="157.48" y1="86.36" x2="264.16" y2="86.36" width="0.1524" layer="91"/>
<wire x1="264.16" y1="86.36" x2="269.24" y2="86.36" width="0.1524" layer="91"/>
<wire x1="289.56" y1="86.36" x2="287.02" y2="86.36" width="0.1524" layer="91"/>
<wire x1="287.02" y1="86.36" x2="287.02" y2="91.44" width="0.1524" layer="91"/>
<wire x1="287.02" y1="91.44" x2="264.16" y2="91.44" width="0.1524" layer="91"/>
<wire x1="264.16" y1="91.44" x2="264.16" y2="86.36" width="0.1524" layer="91"/>
<junction x="264.16" y="86.36"/>
<pinref part="R1" gate="G$1" pin="1"/>
<wire x1="157.48" y1="124.46" x2="157.48" y2="86.36" width="0.1524" layer="91"/>
<pinref part="J2" gate="-2" pin="1"/>
<wire x1="157.48" y1="86.36" x2="104.14" y2="86.36" width="0.1524" layer="91"/>
<junction x="157.48" y="86.36"/>
</segment>
</net>
<net name="GND" class="0">
<segment>
<pinref part="SUPPLY6" gate="GND" pin="GND"/>
<pinref part="R2" gate="G$1" pin="1"/>
<wire x1="248.92" y1="63.5" x2="248.92" y2="66.04" width="0.1524" layer="91"/>
</segment>
<segment>
<pinref part="SUPPLY7" gate="GND" pin="GND"/>
<wire x1="71.12" y1="116.84" x2="71.12" y2="124.46" width="0.1524" layer="91"/>
<pinref part="J1" gate="G$1" pin="S4"/>
</segment>
<segment>
<pinref part="SUPPLY8" gate="GND" pin="GND"/>
<wire x1="73.66" y1="121.92" x2="73.66" y2="124.46" width="0.1524" layer="91"/>
<pinref part="J1" gate="G$1" pin="S3"/>
</segment>
<segment>
<pinref part="SUPPLY9" gate="GND" pin="GND"/>
<wire x1="76.2" y1="116.84" x2="76.2" y2="124.46" width="0.1524" layer="91"/>
<pinref part="J1" gate="G$1" pin="S2"/>
</segment>
<segment>
<pinref part="SUPPLY10" gate="GND" pin="GND"/>
<wire x1="78.74" y1="121.92" x2="78.74" y2="124.46" width="0.1524" layer="91"/>
<pinref part="J1" gate="G$1" pin="S1"/>
</segment>
<segment>
<pinref part="SUPPLY11" gate="GND" pin="GND"/>
<wire x1="81.28" y1="132.08" x2="83.82" y2="132.08" width="0.1524" layer="91"/>
<wire x1="83.82" y1="132.08" x2="83.82" y2="129.54" width="0.1524" layer="91"/>
<pinref part="J1" gate="G$1" pin="5"/>
</segment>
<segment>
<pinref part="SUPPLY1" gate="GND" pin="GND"/>
<pinref part="U1" gate="G$1" pin="GND"/>
<wire x1="203.2" y1="124.46" x2="203.2" y2="129.54" width="0.1524" layer="91"/>
</segment>
<segment>
<pinref part="SUPPLY2" gate="GND" pin="GND"/>
<pinref part="C1" gate="G$1" pin="2"/>
<wire x1="177.8" y1="127" x2="177.8" y2="129.54" width="0.1524" layer="91"/>
</segment>
<segment>
<pinref part="SUPPLY3" gate="GND" pin="GND"/>
<pinref part="C2" gate="G$1" pin="2"/>
<wire x1="228.6" y1="124.46" x2="228.6" y2="129.54" width="0.1524" layer="91"/>
</segment>
<segment>
<pinref part="SUPPLY12" gate="GND" pin="GND"/>
<wire x1="297.18" y1="134.62" x2="297.18" y2="147.32" width="0.1524" layer="91"/>
<pinref part="J4" gate="-1" pin="1"/>
<wire x1="297.18" y1="147.32" x2="325.12" y2="147.32" width="0.1524" layer="91"/>
</segment>
<segment>
<pinref part="SUPPLY4" gate="GND" pin="GND"/>
<pinref part="LED1" gate="G$1" pin="C"/>
<wire x1="309.88" y1="111.76" x2="309.88" y2="114.3" width="0.1524" layer="91"/>
</segment>
<segment>
<pinref part="LED2" gate="G$1" pin="C"/>
<pinref part="SUPPLY5" gate="GND" pin="GND"/>
<wire x1="350.52" y1="114.3" x2="350.52" y2="111.76" width="0.1524" layer="91"/>
</segment>
</net>
<net name="N$4" class="0">
<segment>
<pinref part="FB1" gate="G$1" pin="2"/>
<wire x1="147.32" y1="142.24" x2="157.48" y2="142.24" width="0.1524" layer="91"/>
<pinref part="U1" gate="G$1" pin="VIN"/>
<pinref part="R1" gate="G$1" pin="2"/>
<wire x1="157.48" y1="142.24" x2="177.8" y2="142.24" width="0.1524" layer="91"/>
<wire x1="177.8" y1="142.24" x2="193.04" y2="142.24" width="0.1524" layer="91"/>
<wire x1="157.48" y1="134.62" x2="157.48" y2="142.24" width="0.1524" layer="91"/>
<junction x="157.48" y="142.24"/>
<pinref part="C1" gate="G$1" pin="1"/>
<wire x1="177.8" y1="137.16" x2="177.8" y2="142.24" width="0.1524" layer="91"/>
<junction x="177.8" y="142.24"/>
</segment>
</net>
<net name="N$6" class="0">
<segment>
<pinref part="R3" gate="G$1" pin="2"/>
<wire x1="309.88" y1="134.62" x2="309.88" y2="144.78" width="0.1524" layer="91"/>
<pinref part="J4" gate="-3" pin="1"/>
<wire x1="309.88" y1="144.78" x2="325.12" y2="144.78" width="0.1524" layer="91"/>
</segment>
</net>
<net name="N$7" class="0">
<segment>
<pinref part="LED1" gate="G$1" pin="A"/>
<pinref part="R3" gate="G$1" pin="1"/>
<wire x1="309.88" y1="121.92" x2="309.88" y2="124.46" width="0.1524" layer="91"/>
</segment>
</net>
<net name="N$8" class="0">
<segment>
<pinref part="LED2" gate="G$1" pin="A"/>
<pinref part="R4" gate="G$1" pin="1"/>
<wire x1="350.52" y1="121.92" x2="350.52" y2="124.46" width="0.1524" layer="91"/>
</segment>
</net>
<net name="N$9" class="0">
<segment>
<pinref part="R4" gate="G$1" pin="2"/>
<wire x1="350.52" y1="134.62" x2="350.52" y2="144.78" width="0.1524" layer="91"/>
<pinref part="J4" gate="-4" pin="1"/>
<wire x1="350.52" y1="144.78" x2="355.6" y2="144.78" width="0.1524" layer="91"/>
</segment>
</net>
<net name="N$11" class="0">
<segment>
<pinref part="J4" gate="-2" pin="1"/>
<wire x1="355.6" y1="147.32" x2="350.52" y2="147.32" width="0.1524" layer="91"/>
<pinref part="R5" gate="G$1" pin="1"/>
<wire x1="350.52" y1="147.32" x2="350.52" y2="149.86" width="0.1524" layer="91"/>
</segment>
</net>
<net name="+3V3" class="0">
<segment>
<pinref part="LED3" gate="G$1" pin="A"/>
<pinref part="+3V2" gate="G$1" pin="+3V3"/>
<wire x1="350.52" y1="170.18" x2="350.52" y2="172.72" width="0.1524" layer="91"/>
</segment>
<segment>
<pinref part="U1" gate="G$1" pin="VOUT"/>
<wire x1="213.36" y1="142.24" x2="228.6" y2="142.24" width="0.1524" layer="91"/>
<pinref part="C2" gate="G$1" pin="1"/>
<wire x1="228.6" y1="142.24" x2="248.92" y2="142.24" width="0.1524" layer="91"/>
<wire x1="248.92" y1="142.24" x2="320.04" y2="142.24" width="0.1524" layer="91"/>
<wire x1="320.04" y1="142.24" x2="325.12" y2="142.24" width="0.1524" layer="91"/>
<wire x1="228.6" y1="137.16" x2="228.6" y2="142.24" width="0.1524" layer="91"/>
<junction x="228.6" y="142.24"/>
<pinref part="J4" gate="-5" pin="1"/>
<pinref part="J4" gate="-6" pin="1"/>
<wire x1="355.6" y1="142.24" x2="353.06" y2="142.24" width="0.1524" layer="91"/>
<wire x1="353.06" y1="142.24" x2="353.06" y2="137.16" width="0.1524" layer="91"/>
<wire x1="353.06" y1="137.16" x2="320.04" y2="137.16" width="0.1524" layer="91"/>
<wire x1="320.04" y1="137.16" x2="320.04" y2="142.24" width="0.1524" layer="91"/>
<junction x="320.04" y="142.24"/>
<pinref part="+3V1" gate="G$1" pin="+3V3"/>
<wire x1="248.92" y1="152.4" x2="248.92" y2="142.24" width="0.1524" layer="91"/>
<junction x="248.92" y="142.24"/>
</segment>
</net>
<net name="N$5" class="0">
<segment>
<pinref part="R5" gate="G$1" pin="2"/>
<pinref part="LED3" gate="G$1" pin="C"/>
<wire x1="350.52" y1="160.02" x2="350.52" y2="162.56" width="0.1524" layer="91"/>
</segment>
</net>
<net name="N$3" class="0">
<segment>
<pinref part="J1" gate="G$1" pin="1"/>
<pinref part="R6" gate="G$1" pin="2"/>
<wire x1="81.28" y1="142.24" x2="93.98" y2="142.24" width="0.1524" layer="91"/>
<pinref part="J5" gate="-1" pin="S"/>
<wire x1="93.98" y1="142.24" x2="104.14" y2="142.24" width="0.1524" layer="91"/>
<wire x1="127" y1="162.56" x2="93.98" y2="162.56" width="0.1524" layer="91"/>
<wire x1="93.98" y1="162.56" x2="93.98" y2="142.24" width="0.1524" layer="91"/>
<junction x="93.98" y="142.24"/>
</segment>
</net>
<net name="N$10" class="0">
<segment>
<pinref part="R6" gate="G$1" pin="1"/>
<pinref part="FB1" gate="G$1" pin="1"/>
<wire x1="114.3" y1="142.24" x2="121.92" y2="142.24" width="0.1524" layer="91"/>
<pinref part="J5" gate="-2" pin="S"/>
<wire x1="121.92" y1="142.24" x2="132.08" y2="142.24" width="0.1524" layer="91"/>
<wire x1="127" y1="160.02" x2="121.92" y2="160.02" width="0.1524" layer="91"/>
<wire x1="121.92" y1="160.02" x2="121.92" y2="142.24" width="0.1524" layer="91"/>
<junction x="121.92" y="142.24"/>
</segment>
</net>
</nets>
</sheet>
</sheets>
</schematic>
</drawing>
<compatibility>
<note version="6.3" minversion="6.2.2" severity="warning">
Since Version 6.2.2 text objects can contain more than one line,
which will not be processed correctly with this version.
</note>
</compatibility>
</eagle>
